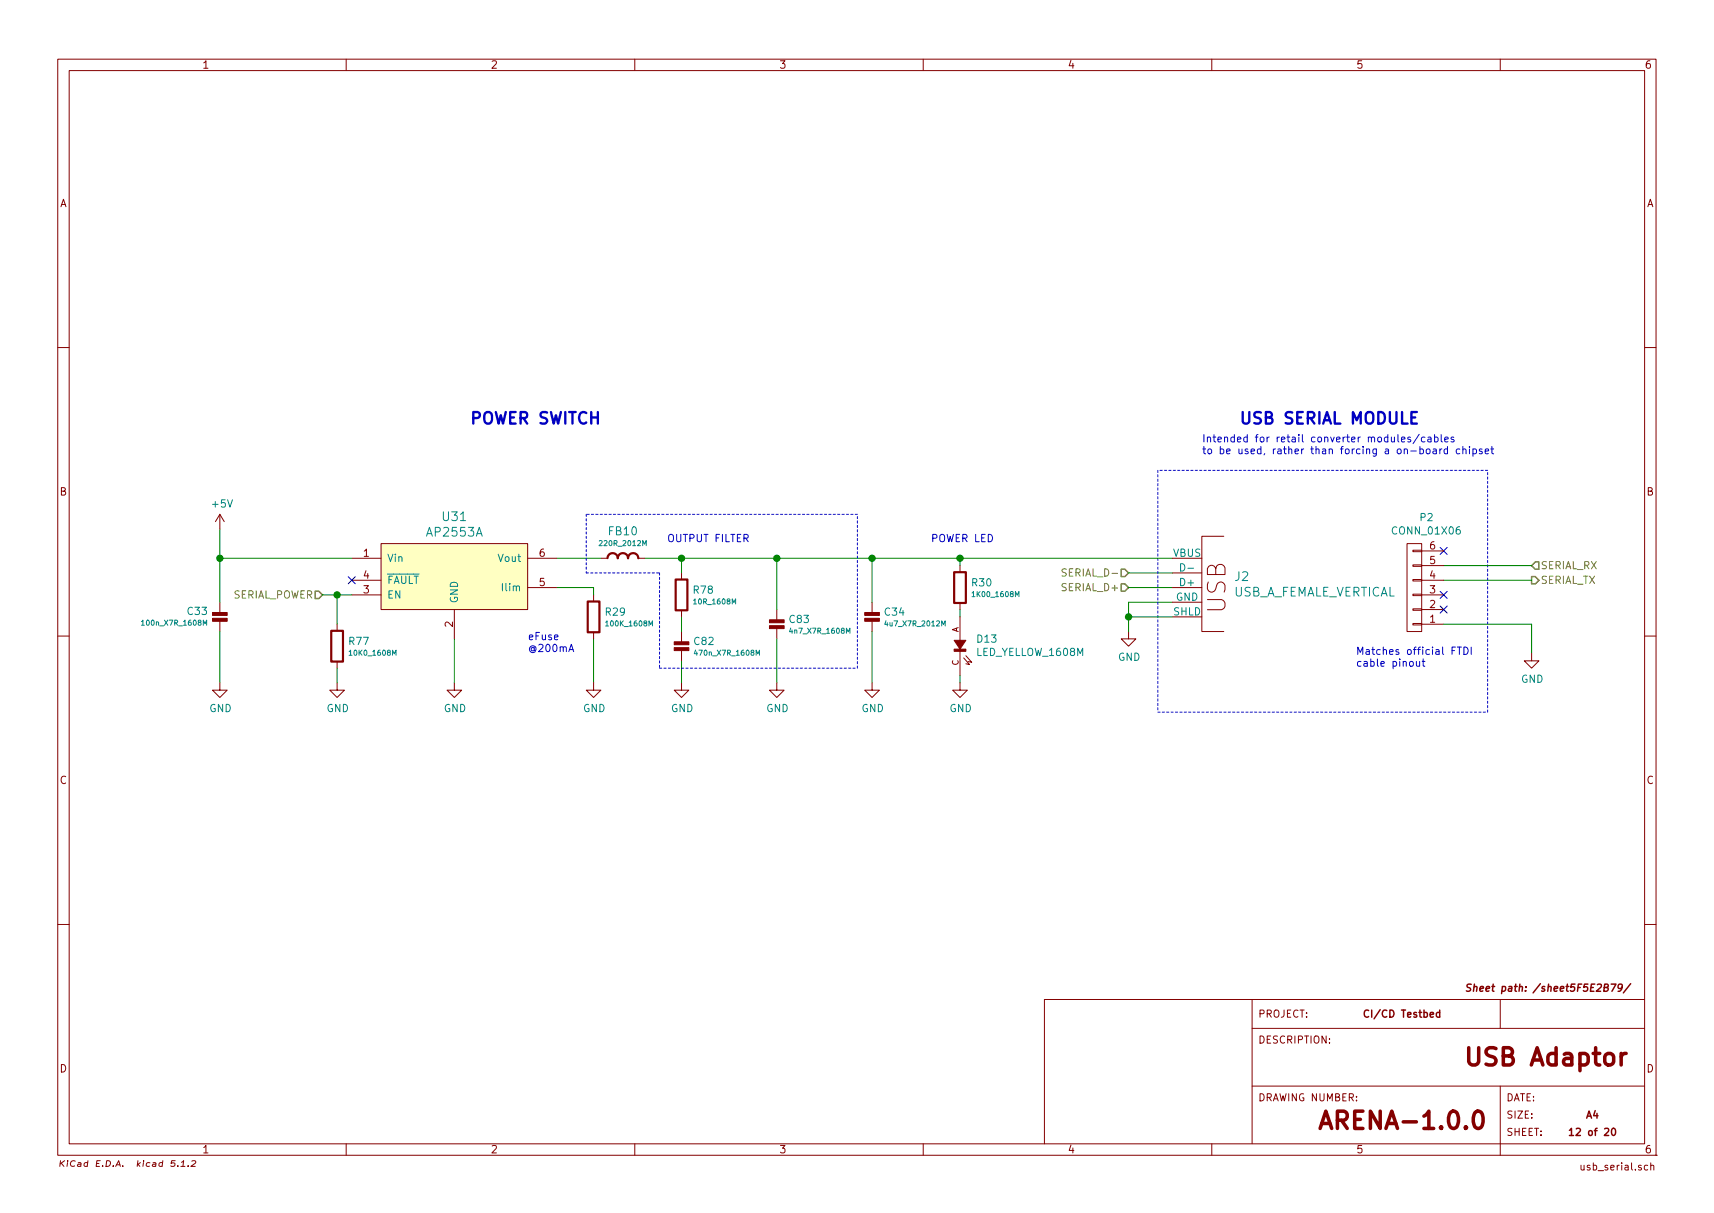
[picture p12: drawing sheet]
<svg xmlns="http://www.w3.org/2000/svg" width="297mm" height="210mm" viewBox="0 0 297 210" stroke-linecap="round" stroke-linejoin="round" font-family="sans-serif">
<g fill="none" stroke="#840000" stroke-width=".17">
<path d="M10 10.3h277v189.9h-277zM12 12.2h273v186.1h-273zM60 10.3v1.9M110 10.3v1.9M160 10.3v1.9M210 10.3v1.9M260 10.3v1.9M10 60.2h2M285 60.2h2M38.1 89.1l-.8 1.3M38.1 89.1v2.6M38.1 89.1l.8 1.3"/>
<path d="M61 96.8h5M66 94.2h25.4v11.5h-25.4zM91.4 96.8h5.1M104.1 96.8h1.2M110.6 96.8h1.2M118.1 99.3v1.2M166.4 98v1.2M203.2 96.8h5.1M203.2 99.3h5.1M212.1 93h-3.8v16.5h3.8M243.8 94.2h2.6v15.3h-2.6zM244.9 95.4h1.5v.2h-1.5z"/>
<path d="M244.9 97.9h1.5v.3h-1.5zM246.4 98h3.8M246.4 95.5h3.8M10 110.3h2M38.1 118.4v1.2h1.3l-1.3 1.3-1.3-1.3h1.3M38.1 104.4v1.8M38.1 107.7v1.8M58.4 118.4v1.2h1.3l-1.3 1.3-1.3-1.3h1.3M58.4 108.2v1.1M58.4 114.7v1.1M61 103.1h5M61 100.6h5"/>
<path d="M78.7 118.4v1.2h1.3l-1.3 1.3-1.2-1.3h1.2M78.7 105.7v5M91.4 101.8h5.1M102.9 118.4v1.2h1.2l-1.2 1.3-1.3-1.3h1.3M102.9 103.1v1.2M102.9 109.6v1.1M118.1 118.4v1.2h1.3l-1.3 1.3-1.3-1.3h1.3M118.1 105.8v1.1M118.1 109.5v1.7M118.1 112.8v1.7M134.6 118.4v1.2h1.3l-1.3 1.3-1.3-1.3h1.3M134.6 105.7v1.7"/>
<path d="M134.6 109v1.7M151.1 118.4v1.2h1.3l-1.3 1.3-1.2-1.3h1.2M151.1 104.4v1.8M151.1 107.7v1.8M166.4 118.4v1.2h1.2l-1.2 1.3-1.3-1.3h1.3M166.4 104.5v1.2M166.4 106.9v4.5M166.4 112.6v4.5M167 114l1 1.2-.6-.1M167.4 113.7l1 1.1-.6-.1M195.6 109.5v1.2h1.2l-1.2 1.3-1.3-1.3h1.3M203.2 101.8h5.1"/>
<path d="M203.2 104.4h5.1M203.2 106.9h5.1M244.9 100.5h1.5v.2h-1.5zM244.9 103h1.5v.2h-1.5zM244.9 105.5h1.5v.3h-1.5zM244.9 108.1h1.5v.2h-1.5zM246.4 103.1h3.8M246.4 100.6h3.8M246.4 108.2h3.8M246.4 105.7h3.8M265.4 113.3v1.2h1.3l-1.3 1.3-1.2-1.3h1.2M285 110.3h2"/>
<path d="M10 160.2h2M217 178.3h68M217 173.2v25M260 173.2v5.1M285 173.2h-104v25.1M285 160.2h2M60 198.3v1.9M110 198.3v1.9M160 198.3v1.9M210 198.3v1.9M217 188.3h68M260 188.3v11.9"/>
<path d="M30.4 201.2h-.6l-.2 .5 .7-.1v.5l-.3 .1-.4-.1M30.8 202.1v.1M31.3 202.2h.8M31.4 201.5l.4-.3-.1 1M32.6 202.1v.1M33.2 201.3l.5-.1 .2 .3-.8 .7h.7M274 202v.7l.3 .1 .2-.1M286.1 202.1l.2-.1h.3v.8M287 200.2h.1"/>
</g>
<path d="M228.8 195.6l1-3 1 3M229.1 194.7h1.4M254.5 181.6v2.4l.2 .3a.95 .95 0 0 0 1.4 0l.2-.3v-2.4" fill="none" stroke="#840000" stroke-width=".61"/>
<g fill="none" stroke="#840000" stroke-width=".25">
<path d="M237.2 175.2a.5 .5 0 0 0-.6 0 .5 .5 0 0 0-.2 .6 .46 .46 0 0 0 .3 .5 .46 .46 0 0 0 .5-.1M249.5 175.5h-.4l-.2 .2 .1 .5 .1 .1 .4-.1M249.5 175.1v1.2M255 170.6l-.7 .1v.3l.5 .3 .1 .3-.3 .2-.5-.1M255.4 171.1l.3-.1h.2v.8M255.5 170.6l-.2 1.2M256.5 171.4l.6-.1-.1-.3h-.4l-.2 .6 .2 .2 .4-.1M257.6 171.4l.5-.1v-.3h-.4l-.2 .6 .2 .2 .3-.1M258.5 171h.5M258.8 170.6l-.2 1 .3 .2M272 195.9l.3-.3v1.2M272 196.8h.7"/>
<path d="M279.4 195.7l.2-.1a.67 .67 0 0 1 .4 .6 .67 .67 0 0 1-.4 .6l-.3-.5z"/>
</g>
<path d="M66 94.2h25.4v11.5h-25.4z" fill="#ffffc2" stroke="#ffffc2" stroke-width=".17"/>
<g fill="none" stroke="#008400" stroke-width=".17">
<path d="M38.1 96.8h22.9M38.1 91.7v12.7M96.5 96.8h7.6M111.8 96.8h91.4M118.1 96.8v2.5M134.6 96.8v8.9M151.1 96.8v7.6M166.4 96.8v1.2M195.6 99.3h7.6M250.2 98h15.2M38.1 109.5v8.9M55.9 103.1h5.1"/>
<path d="M58.4 103.1v5.1M58.4 115.8v2.6M78.7 110.7v7.7M96.5 101.8h6.4v1.3M102.9 110.7v7.7M118.1 106.9v2.6M118.1 114.5v3.9M134.6 110.7v7.7M151.1 109.5v8.9M166.4 105.7v1.2M166.4 117.1v1.3M195.6 101.8h7.6"/>
<path d="M195.6 106.9h7.6M203.2 104.4h-7.6v5.1M250.2 100.6h15.2M250.2 108.2h15.2v5.1"/>
</g>
<path d="M194.3 98.7h.6l.7 .6-.7 .6h-.6zM265.4 99.9h.7l.6 .7-.6 .6h-.7zM266.1 97.4h.6v1.3h-.6l-.7-.7zM54.6 102.5h.6l.7 .6-.7 .7h-.6zM194.3 101.2h.6l.7 .6-.7 .7h-.6z" fill="none" stroke="#848400" stroke-width=".25"/>
<path d="M60.4 100l1.2 1.2M61.6 100l-1.2 1.2M249.6 94.9l1.2 1.2M250.8 94.9l-1.2 1.2M249.6 105l1.2 1.3M249.6 102.5l1.2 1.2M250.8 105l-1.2 1.3M250.8 102.5l-1.2 1.2" fill="none" stroke="#000084" stroke-width=".17"/>
<g fill="#840000" stroke="#840000" stroke-width=".17">
<path d="M36.8 106.2h2.6v.5h-2.6z"/>
<path d="M36.8 107.2h2.6v.5h-2.6z"/>
<path d="M149.9 107.2h2.5v.5h-2.5z"/>
<path d="M149.9 106.2h2.5v.5h-2.5z"/>
<path d="M165.4 112.5h2v.4h-2z"/>
<path d="M165.4 111h2l-1 1.5z"/>
<path d="M116.8 112.3h2.6v.5h-2.6z"/>
<path d="M116.8 111.2h2.6v.6h-2.6z"/>
<path d="M133.3 108.5h2.6v.5h-2.6z"/>
<path d="M133.3 107.4h2.6v.5h-2.6z"/>
</g>
<g fill="none" stroke="#008484" stroke-width=".17">
<path d="M103.9 93.8l.3-.1 .2 .2-.6 .7h.6M24.5 107.7l.3-.2v.9M24.5 108.4h.5M35.2 108.4v-.9l.3 .6 .3-.6v.9M60.5 112.9l.3-.2v.9M60.5 113.6h.5M68 113.6v-.9l.3 .6 .3-.6v.9M105 107.9l.2-.3v.9M105 108.5h.5M112.5 108.5v-.9l.3 .6 .3-.6v.9M120.5 112.7l-.2 .6h.6M131 113.6v-.9l.3 .6 .3-.6v.9"/>
<path d="M137 108.9l-.2 .6h.6M146.7 109.8v-.9l.3 .6 .3-.6v.9M153.5 107.6l-.2 .6h.6M163.2 108.5v-.9l.3 .6 .3-.6v.9M168.5 102.8l.2-.3v.9M168.5 103.4h.5M176 103.4v-.9l.3 .7 .3-.7v.9"/>
</g>
<g fill="#008400" stroke="#008400" stroke-width=".25">
<circle cx="38.1" cy="96.8" r=".51"/>
<circle cx="195.6" cy="106.9" r=".51"/>
<circle cx="118.1" cy="96.8" r=".51"/>
<circle cx="134.6" cy="96.8" r=".51"/>
<circle cx="151.1" cy="96.8" r=".51"/>
<circle cx="166.4" cy="96.8" r=".51"/>
<circle cx="58.4" cy="103.1" r=".51"/>
</g>
<path d="M105.3 96.7a.89 .89 0 0 1 .9-.8 .89 .89 0 0 1 .9 .9M107.1 96.7a.89 .89 0 0 1 .9-.8 .89 .89 0 0 1 .8 .9M108.8 96.7a.89 .89 0 0 1 .9-.8 .89 .89 0 0 1 .9 .9M165.4 99.2h2v5.3h-2zM57.4 109.3h2v5.4h-2zM101.9 104.3h2v5.3h-2zM117.1 100.5h2v5.3h-2z" fill="none" stroke="#840000" stroke-width=".38"/>
<path d="M184.8 98.7l-.5-.1-.2 .1v.4l.6 .2 .1 .3-.3 .3-.5-.1" fill="none" stroke="#848400" stroke-width=".17"/>
<path d="M101.6 89.1v10.2M101.6 99.3h12.7M114.3 99.3v16.5M148.6 89.1h-47M200.7 81.5v41.9M257.8 81.5h-57.1M114.3 115.8h34.3M148.6 115.8v-26.7M200.7 123.4h57.1M257.8 123.4v-41.9" fill="none" stroke="#0000c2" stroke-width=".17" stroke-dasharray=".4 .4"/>
<path d="M245.5 71.4h-.9v2h.9" fill="none" stroke="#0000c2" stroke-width=".41"/>
<g fill="none" stroke="#0000c2" stroke-width=".17">
<path d="M242.9 76.2l.6-.1-.1-.3h-.3l-.2 .1v.6h.5M244.4 75.8h-.3l-.1 .1v.2l.4 .1v.3h-.4M245.9 75.3l-1 1.6M246.9 75.8h-.3l-.3 .2 .2 .5h.4M247.2 77.9l.2-.1 .3 .1 .1 .1-.1 .6-.3 .1-.2-.2zM247.5 75.8h.5v.8M248 76.1h-.4l-.2 .2 .1 .2h.5M248.4 77.9h.5v.8M248.6 75.8h.4l.2 .2-.1 .5h-.5M248.6 75.3v1.3M248.9 78.1l-.4 .1a.25 .25 0 0 0-.2 .2 .25 .25 0 0 0 .2 .3l.4-.1M249.5 77.8v.9"/>
<path d="M249.8 75.3v1.1l.2 .2M249.9 77.8l-.4 .2M250.4 76.2l.6-.1-.1-.3h-.4l-.1 .1v.6h.5M250.9 77.9l-.4-.1-.2 .2 .1 .6h.5M250.9 77.4v1.3M251.9 75.8h-.3l-.1 .1v.2l.4 .1v.3h-.4M253 77.9l-.4-.1-.2 .2 .1 .6h.5M253.5 77.9l.2-.1 .3 .1 .1 .8M253.5 77.4v1.3M254.7 77.4v.1M254.7 77.8v.9M255.3 77.9l.3-.1 .3 .2-.1 .6h-.5"/>
<path d="M255.3 77.8v1.3M256.8 77.9l-.3-.1-.1 .2v.2l.4 .1v.3h-.4M257.4 78.2l.6-.1-.1-.2-.3-.1-.2 .2 .1 .6h.4M258.4 77.8h.5M258.5 77.4v1.1l.4 .2M245.5 114.6v.8l.3 .1 .2-.1M246 114.6v.9M246.5 114.6h.4M246.6 114.2v1.1l.3 .2M251.6 112.8h.5M252.2 112.2h-.6v1.2M252.6 112.2h.7"/>
<path d="M252.9 112.2v1.2M253.7 112.2a.64 .64 0 0 1 .7 .6 .64 .64 0 0 1-.7 .6zM255 112.2v1.2"/>
</g>
<g font-size="4.2" fill="#840000">
<text x="212.4" y="106.3" transform="rotate(-90 212.4 106.3)">USB</text>
<text x="256.5" y="184.8">USB Adaptor</text>
<text x="232.5" y="195.8">ARENA-1.0.0</text>
</g>
<g font-size="2.8" fill="#0000c2">
<text x="81.3" y="73.5">POWER SWITCH</text>
<text x="214.6" y="73.5">USB SERIAL MODULE</text>
</g>
<g font-size="2.1" fill="#008484">
<text x="74.1" y="93">AP2553A</text>
<text x="76.8" y="90.3">U31</text>
<text x="214" y="100.7">J2</text>
<text x="213.4" y="103.4">USB_A_FEMALE_VERTICAL</text>
</g>
<text font-size="1.9" fill="#008484" x="105.6" y="92.8">FB10</text>
<g font-size="1.8" fill="#840000">
<text x="35" y="11.9">1</text>
<text x="85" y="11.9">2</text>
<text x="135" y="11.9">3</text>
<text x="185" y="11.9">4</text>
<text x="235" y="11.9">5</text>
<text x="285" y="11.9">6</text>
<text x="10.4" y="35.9">A</text>
<text x="285.4" y="35.9">A</text>
<text x="10.4" y="85.9">B</text>
<text x="285.4" y="85.9">B</text>
<text x="247.8" y="95.2">6</text>
<text x="63" y="96.5">1</text>
<text x="63" y="100.3">4</text>
<text x="93.5" y="101.6">5</text>
<text x="93.5" y="96.5">6</text>
<text x="247.8" y="100.3">4</text>
<text x="247.8" y="97.8">5</text>
<text x="63" y="102.9">3</text>
<text x="247.8" y="107.9">1</text>
<text x="247.8" y="105.4">2</text>
<text x="247.8" y="102.9">3</text>
<text x="78.5" y="108.7" transform="rotate(-90 78.5 108.7)">2</text>
<text x="10.4" y="135.9">C</text>
<text x="285.4" y="135.9">C</text>
<text x="10.4" y="185.9">D</text>
<text x="285.4" y="185.9">D</text>
<text x="35" y="199.9">1</text>
<text x="85" y="199.9">2</text>
<text x="135" y="199.9">3</text>
<text x="185" y="199.9">4</text>
<text x="235" y="199.9">5</text>
<text x="285" y="199.9">6</text>
</g>
<g font-size="1.8" fill="#0000c2">
<text x="208.3" y="76.7">Intended for retail converter modules/cables</text>
<text x="208.3" y="78.7">to be used, rather than forcing a on-board chipset</text>
<text x="115.6" y="94">OUTPUT FILTER</text>
<text x="161.3" y="94">POWER LED</text>
<text x="91.4" y="111">eFuse</text>
<text x="91.4" y="113">@200mA</text>
<text x="234.9" y="113.5">Matches official FTDI</text>
<text x="234.9" y="115.6">cable pinout</text>
</g>
<g font-size="1.8" fill="#008484">
<text x="36.9" y="88">+5V</text>
<text x="241.6" y="92.7">CONN_01X06</text>
<text x="246.2" y="90.3">P2</text>
<text x="67.1" y="97.4">Vin</text>
<text x="67.1" y="101.2">FAULT</text>
<text x="86.5" y="97.4">Vout</text>
<text x="168.5" y="101.6">R30</text>
<text x="203.3" y="96.5">VBUS</text>
<text x="204.6" y="101.6">D+</text>
<text x="204.8" y="99.1">D-</text>
<text x="32.6" y="106.6">C33</text>
<text x="67.1" y="103.8">EN</text>
<text x="79.4" y="104.6" transform="rotate(-90 79.4 104.6)">GND</text>
<text x="87.4" y="102.5">Ilim</text>
<text x="105" y="106.7">R29</text>
<text x="120.2" y="102.9">R78</text>
<text x="136.9" y="108">C83</text>
<text x="153.4" y="106.7">C34</text>
<text x="203.3" y="106.7">SHLD</text>
<text x="203.8" y="104.1">GND</text>
<text x="60.6" y="111.8">R77</text>
<text x="120.4" y="111.8">C82</text>
<text x="169.3" y="113.7">LED_YELLOW_1608M</text>
<text x="169.4" y="111.4">D13</text>
<text x="193.8" y="114.5">GND</text>
<text x="263.6" y="118.4">GND</text>
<text x="36.3" y="123.4">GND</text>
<text x="56.6" y="123.4">GND</text>
<text x="76.9" y="123.4">GND</text>
<text x="101" y="123.4">GND</text>
<text x="116.3" y="123.4">GND</text>
<text x="132.8" y="123.4">GND</text>
<text x="149.3" y="123.4">GND</text>
<text x="164.5" y="123.4">GND</text>
</g>
<g font-size="1.8" fill="#848400">
<text x="184.7" y="99.9">SERIAL_D-</text>
<text x="267" y="101.2">SERIAL_TX</text>
<text x="267" y="98.7">SERIAL_RX</text>
<text x="40.2" y="103.8">SERIAL_POWER</text>
<text x="184.3" y="102.5">SERIAL_D+</text>
</g>
<g font-size="1.7" fill="#840000">
<text x="259.3" y="171.9">Sheet path: /sheet5F5E2B79/</text>
<text x="218" y="176.4">PROJECT:</text>
<text x="237.1" y="176.4">CI/CD Testbed</text>
<text x="218" y="180.9">DESCRIPTION:</text>
<text x="218" y="190.9">DRAWING NUMBER:</text>
<text x="261" y="190.9">DATE:</text>
<text x="261" y="196.9">SHEET:</text>
<text x="261" y="193.9">SIZE:</text>
<text x="272.8" y="196.9">12 of 20</text>
<text x="274.9" y="193.9">A4</text>
<text x="275" y="202.9">usb_serial.sch</text>
</g>
<g font-size="1.4" fill="#840000">
<text x="166.1" y="109.6" transform="rotate(-90 166.1 109.6)">A</text>
<text x="166.1" y="115.4" transform="rotate(-90 166.1 115.4)">C</text>
<text x="10" y="202.2">KiCad E.D.A. kicad 5.1.2</text>
</g>
<g font-size="1.2" fill="#008484">
<text x="104.2" y="94.6">220R_2012M</text>
<text x="120.5" y="104.7">10R_1608M</text>
<text x="168.8" y="103.5">1K00_1608M</text>
<text x="25" y="108.4">100n_X7R_1608M</text>
<text x="60.9" y="113.6">10K0_1608M</text>
<text x="105.3" y="108.6">100K_1608M</text>
<text x="120.8" y="113.6">470n_X7R_1608M</text>
<text x="137.2" y="109.8">4n7_X7R_1608M</text>
<text x="153.7" y="108.6">4u7_X7R_2012M</text>
</g>
</svg>
